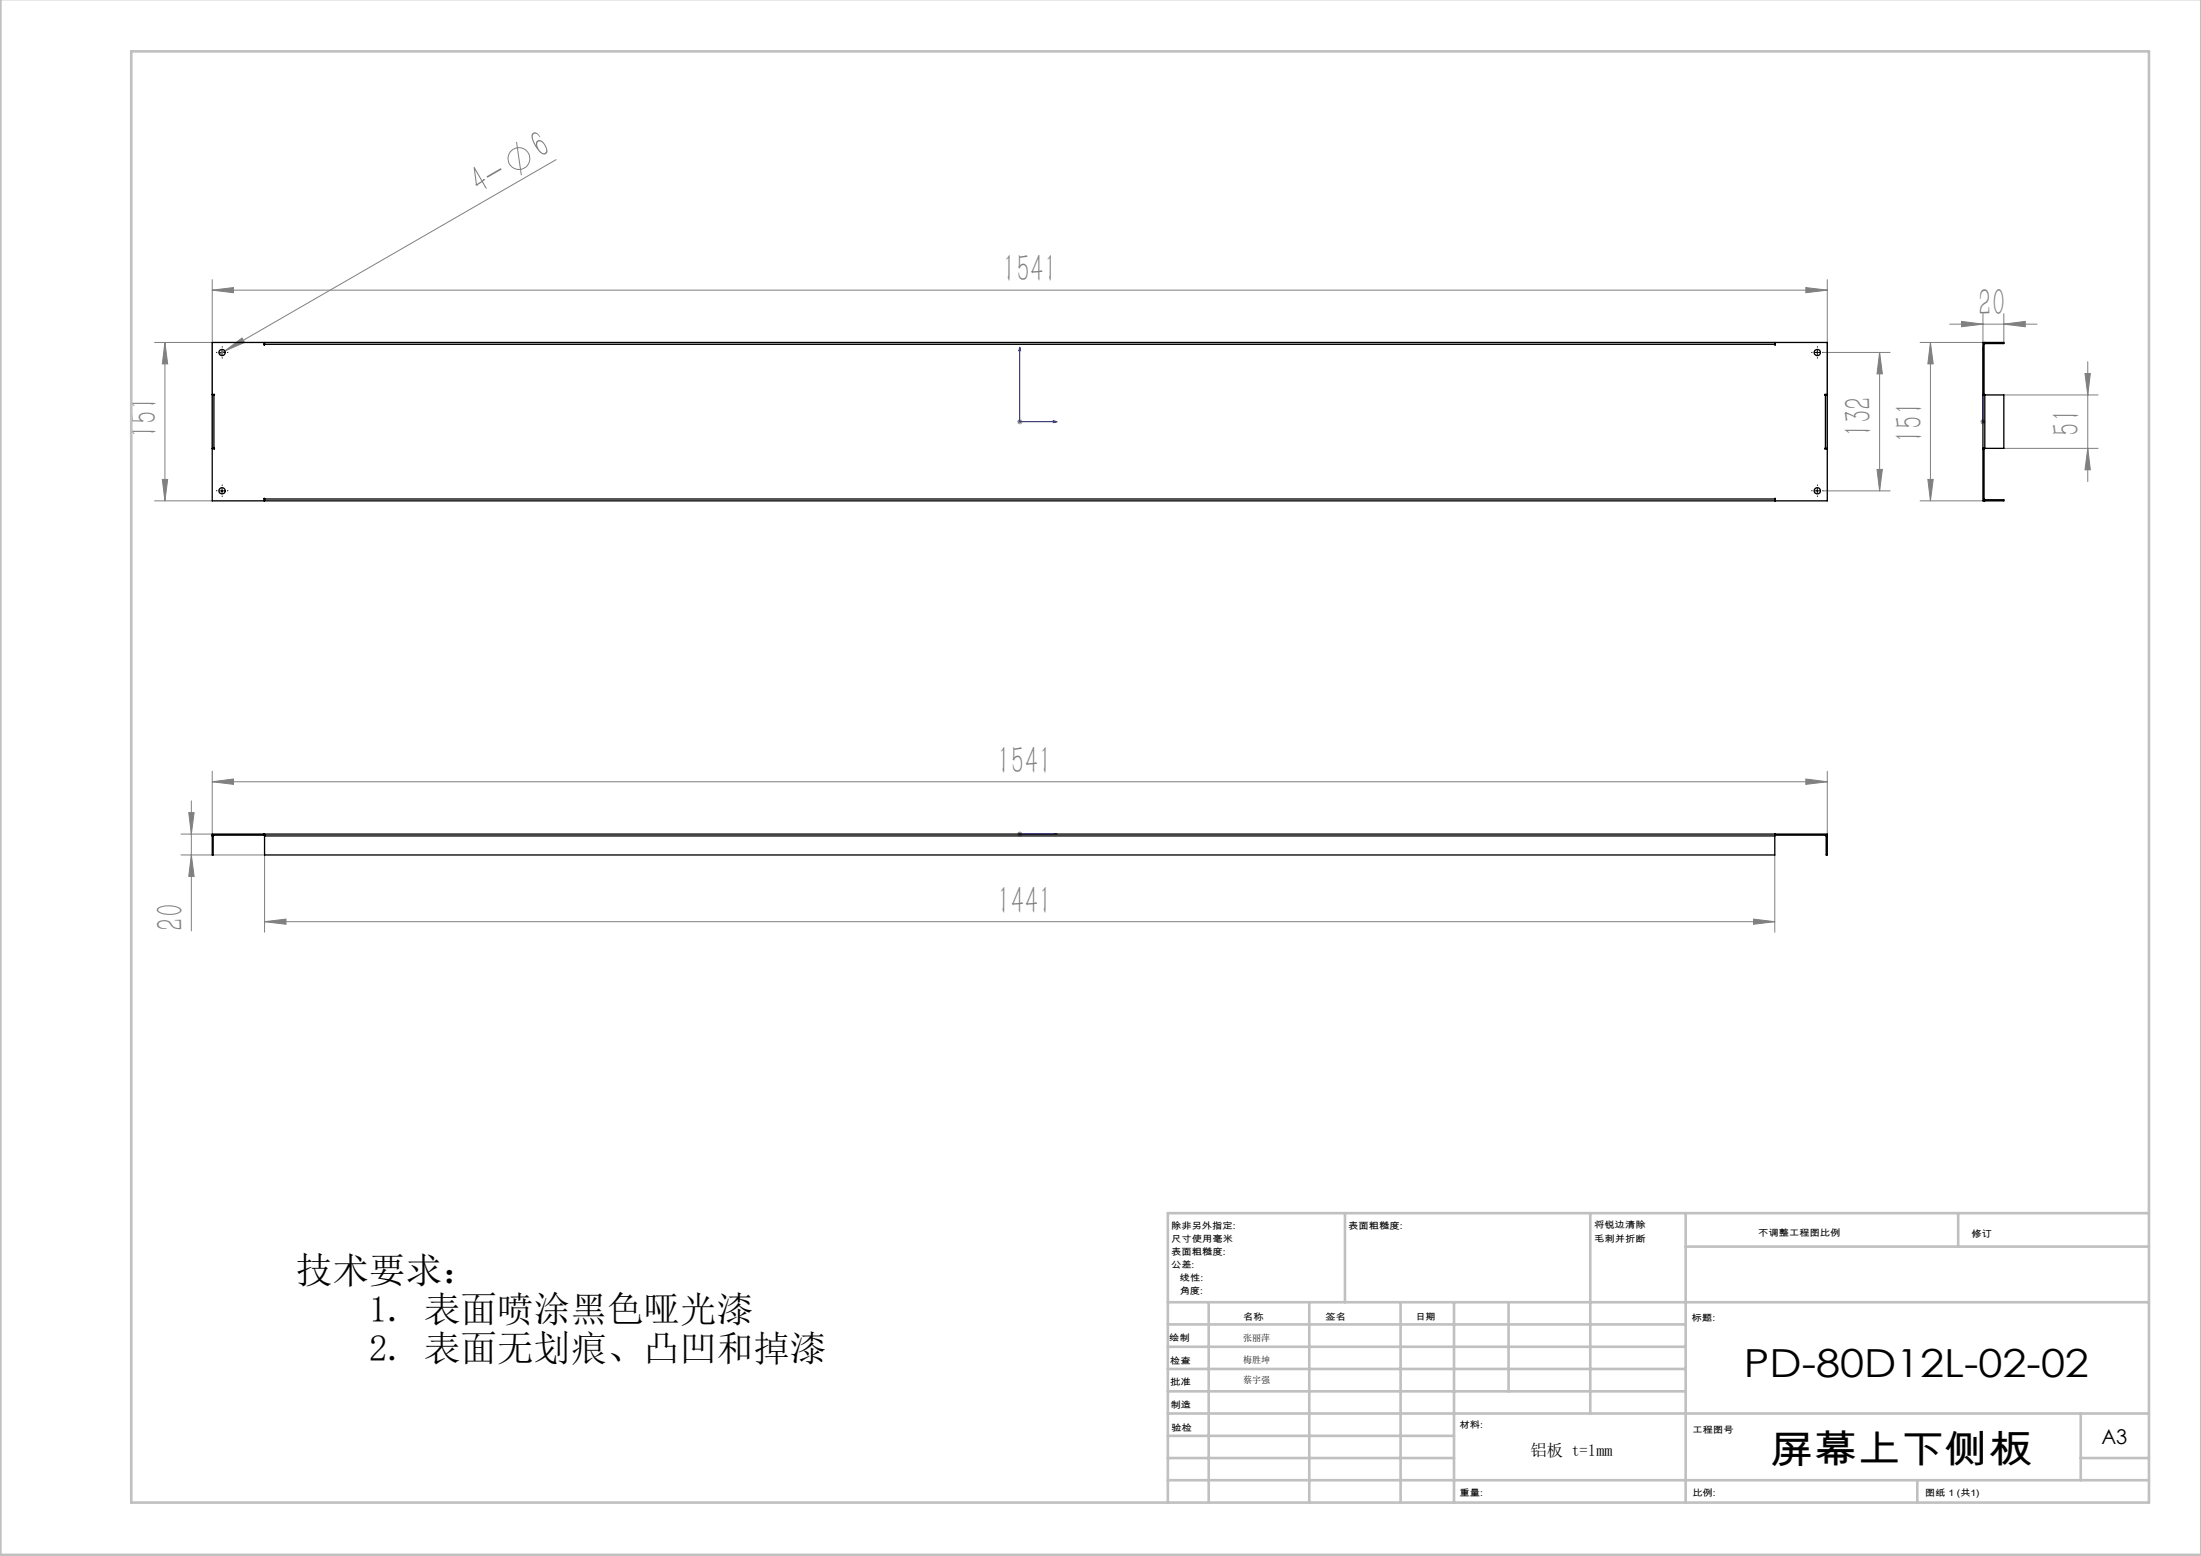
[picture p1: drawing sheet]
<svg xmlns="http://www.w3.org/2000/svg" width="420mm" height="297mm" viewBox="0 0 420 297" stroke-linecap="round" stroke-linejoin="round" font-family="sans-serif">
<g fill="none" stroke="#808080" stroke-width=".19">
<path d="M98.6 27.1l.9 6.3M106.1 30.5l-63.2 36.5M40.5 55.4l4.1-.5v1zM40.5 53.4v32.3M40.5 55.4h308.2M344.6 54.9l4.1 .5-4.1 .5zM348.7 53.4v32.3M378.4 59.9v5.5h-12M382.4 59.9v5.5M29.5 65.4h11M31.5 65.4l.5 4.1h-1zM31.5 65.4v30.2"/>
<path d="M42.9 67l3.3-2.5 .5 .9zM42.9 67l-1 .6M194.6 80v1M347.9 67.3h12.8M358.7 67.3l.5 4.1h-1zM358.7 67.3v26.4M368.4 65.4l.5 4.1h-1zM368.4 65.4v30.2M372 61.9h16.7M374.3 61.3l4.1 .6-4.1 .5zM378.4 80v1M382.4 75.4h18"/>
<path d="M382.4 61.9l4.1-.6v1.1zM397.9 71.3h1l-.5 4.1zM398.4 69v22.9M29.5 95.6h11M31 91.5h1l-.5 4.1zM194.1 80.5h1M194.2 80.1l.7 .8M194.9 80.1l-.7 .8M347.9 93.7h12.8M358.2 89.6h1l-.5 4.1zM366.4 95.6h12M367.9 91.5h1l-.5 4.1z"/>
<path d="M377.9 80.5h1M378 80.1l.7 .8M378.7 80.1l-.7 .8M382.4 85.6h18M398.4 85.6l.5 4.1h-1zM36 155.1h1l-.5 4.1zM36.5 152.9v24.8M40.5 149.2l4.1-.5v1zM40.5 147.2v12h-6M40.5 149.2h308.2M194.1 159.2h1M194.2 158.9l.7 .7"/>
<path d="M194.6 158.7v1M194.9 158.9l-.7 .7M344.6 148.7l4.1 .5-4.1 .5zM348.7 147.2v12M34.5 163.2h16v14.7M36.5 163.2l.5 4.1h-1zM50.5 175.9l4.1-.5v1zM50.5 175.9h288.2M334.6 175.4l4.1 .5-4.1 .5zM338.7 163.2v14.7"/>
<circle cx="99" cy="30.3" r="2.08"/>
</g>
<path d="M194.6 66.2v14.3h7.1M194.6 66.2l.2 .8h-.4zM378.4 66.2v.8v-.8M378.4 66.2v14.3M201 80.3l.7 .2-.7 .2zM378.4 80.3v.4zM378.4 80.5h.1M194.4 159.2h.4zM194.6 159.2h.1M194.6 159.2h7.1M201.7 159.2h-.7h.7" fill="none" stroke="#00f" stroke-width=".19"/>
<g fill="none" stroke="#000" stroke-width=".19" stroke-dasharray="30.5 1.3 1.3 1.3">
<path d="M41.4 67.3h-.1M42.4 66.3v-.1M42.4 68.3v.1M43.4 67.3h.1M345.8 67.3h-.1M346.8 66.3v-.1M346.8 68.3v.1M347.8 67.3h.1M41.4 93.7h-.1M42.4 92.7v-.1M42.4 94.7v.1M43.4 93.7h.1"/>
<path d="M345.8 93.7h-.1M346.8 92.7v-.1M346.8 94.7v.1M347.8 93.7h.1"/>
</g>
<path d="M41.9 67.3h1M42.4 66.8v1M346.3 67.3h1M346.8 66.8v1M41.9 93.7h1M42.4 93.2v1M346.3 93.7h1M346.8 93.2v1" fill="none" stroke="#000" stroke-width=".19"/>
<g fill="none" stroke="#c0c0c0" stroke-width=".5">
<path d="M.1 -.1v296.9h419.9M25 9.8h385.1v277h-385.1zM256.6 231.6v17M303.5 231.6v38.2M321.7 231.6v55.2M321.7 237.9h88.4M373.7 231.6v6.3M410.1 231.6h-187.3v55.2M222.8 248.6h187.3M222.8 257.1h98.9M222.8 252.8h98.9M230.6 248.6v38.2"/>
<path d="M249.8 248.6v38.2M267.3 248.6v38.2M277.5 248.6v38.2M287.9 248.6v17M222.8 265.6h98.9M222.8 261.3h98.9M222.8 278.3h54.7M222.8 274.1h54.7M222.8 269.8h187.3M397.1 278.3h13M397.1 269.8v12.7M222.8 282.5h187.3"/>
<path d="M365.9 282.5v4.3"/>
</g>
<g fill="#00f">
<path d="M201 80.3l.7 .2-.7 .2zM194.6 66.2l.2 .8h-.4z"/>
<path d="M201 159.2h.7zM194.4 159.2h.4z"/>
<path d="M378.4 80.3v.4zM378.4 66.2v.8z"/>
</g>
<g fill="#808080">
<path d="M42.9 67l3.3-2.5 .5 .9z"/>
<path d="M382.4 61.9l4.1-.6v1.1zM374.3 61.3l4.1 .6-4.1 .5z"/>
<path d="M40.5 55.4l4.1-.5v1zM344.6 54.9l4.1 .5-4.1 .5zM50.5 175.9l4.1-.5v1zM334.6 175.4l4.1 .5-4.1 .5zM40.5 149.2l4.1-.5v1zM344.6 148.7l4.1 .5-4.1 .5z"/>
<path d="M367.9 91.5h1l-.5 4.1zM368.4 65.4l.5 4.1h-1zM398.4 85.6l.5 4.1h-1zM397.9 71.3h1l-.5 4.1z"/>
<path d="M31.5 65.4l.5 4.1h-1zM31 91.5h1l-.5 4.1zM358.7 67.3l.5 4.1h-1zM358.2 89.6h1l-.5 4.1zM36 155.1h1l-.5 4.1zM36.5 163.2l.5 4.1h-1z"/>
</g>
<g fill="none" stroke="#000" stroke-width=".25">
<path d="M40.8 75.4h-.3v10.2h.3M40.8 75.4v10.2M50.5 65.7v-.3h288.2v.3M50.5 65.7l-.1 .1v-.4h-9.9v9.9h.4l-.1 .1M50.5 65.7h288.2M338.7 65.7l.1 .1v-.4h9.9v9.9h-.5l.1 .1M348.3 75.4h.4v10.2h-.4M348.3 75.4v10.2M378.4 75.4h.3M378.4 75.3h.2M378.6 75.4v-10h-.2v30.2h.2v-10M378.7 65.4h-.1"/>
<path d="M378.7 65.6l-.1 .1M378.7 65.4h3.7v.2h-3.7M378.7 75.4h3.7v10.2h-3.7M378.7 65.4v.2M378.7 75.4v10.2M40.8 85.6l.1 .1h-.4v9.9h9.9v-.5l.1 .1M50.5 95.2v.4h288.2v-.4M50.5 95.2h288.2M348.3 85.6l-.1 .1h.5v9.9h-9.9v-.5l-.1 .1M378.4 85.6h.3M378.4 85.7h.2M378.6 95.6h.1"/>
<path d="M378.6 95.2l.1 .2M378.7 95.4h3.7v.2h-3.7M378.7 95.4v.2M40.5 159.4v.2M40.5 159.4v-.2h308.2v.2h-10M40.5 159.6v3.6h.2v-3.6M40.5 159.6h.2M40.5 159.4h10M40.8 159.4l-.1 .2M50.4 159.2v.2M50.5 159.2v.4M50.5 159.6v3.6h288.2v-3.6"/>
<path d="M50.5 159.6h288.2M338.7 159.2v.4M338.8 159.2v.2M348.3 159.4l.2 .2M348.5 159.6v3.6h.2v-3.6M348.5 159.6h.2M348.7 159.4v.2"/>
<circle cx="42.4" cy="67.3" r=".59"/>
<circle cx="346.8" cy="67.3" r=".59"/>
<circle cx="42.4" cy="93.7" r=".59"/>
<circle cx="346.8" cy="93.7" r=".59"/>
</g>
<g font-size="7.5" fill="#808080">
<text x="103.1" y="30.5" transform="rotate(-30 103.1 30.5)">6</text>
<text x="91.5" y="37.2" transform="rotate(-30 91.5 37.2)">4-</text>
<text x="191.3" y="53.9">1541</text>
<text x="377.5" y="60.3">20</text>
<text x="30" y="83.5" transform="rotate(-90 30 83.5)">151</text>
<text x="357.2" y="83.5" transform="rotate(-90 357.2 83.5)">132</text>
<text x="396.9" y="83.2" transform="rotate(-90 396.9 83.2)">51</text>
<text x="366.9" y="84.5" transform="rotate(-90 366.9 84.5)">151</text>
<text x="190.3" y="147.7">1541</text>
<text x="35.1" y="177.7" transform="rotate(-90 35.1 177.7)">20</text>
<text x="190.3" y="174.4">1441</text>
</g>
<g font-size="7.4">
<text x="332.8" y="262.9">PD-80D12L-02-02</text>
<text x="337.7" y="279.3">屏幕上下侧板</text>
</g>
<g font-size="7">
<text x="56.5" y="244.8">技术要求：</text>
<text x="70.4" y="252.3">1. 表面喷涂黑色哑光漆</text>
<text x="70.4" y="259.8">2. 表面无划痕、凸凹和掉漆</text>
</g>
<text font-size="3.9" x="401" y="275.7">A3</text>
<text font-size="3.2" x="292.1" y="277.9">铝板 t=1mm</text>
<g font-size="1.7">
<text x="223.5" y="234.6">除非另外指定:</text>
<text x="223.5" y="237.1">尺寸使用毫米</text>
<text x="223.5" y="239.6">表面粗糙度:</text>
<text x="257.3" y="234.6">表面粗糙度:</text>
<text x="304.2" y="234.5">将锐边清除</text>
<text x="304.2" y="237">毛刺并折断</text>
<text x="335.5" y="235.9">不调整工程图比例</text>
<text x="376.2" y="236.1">修订</text>
<text x="223.5" y="242.1">公差:</text>
<text x="225.1" y="244.6">线性:</text>
<text x="225.1" y="247.1">角度:</text>
<text x="237.2" y="252">名称</text>
<text x="252.9" y="251.9">签名</text>
<text x="270.1" y="251.9">日期</text>
<text x="223.1" y="256">绘制</text>
<text x="237.2" y="255.9">张丽萍</text>
<text x="322.8" y="252.2">标题:</text>
<text x="223.3" y="260.3">检查</text>
<text x="237.2" y="260.1">梅胜坤</text>
<text x="223.3" y="264.4">批准</text>
<text x="223.3" y="268.7">制造</text>
<text x="237.2" y="264">蔡宇强</text>
<text x="223.5" y="273.1">验检</text>
<text x="278.5" y="272.5">材料:</text>
<text x="323" y="273.6">工程图号</text>
<text x="278.5" y="285.5">重量:</text>
<text x="323" y="285.6">比例:</text>
<text x="367.4" y="285.6">图纸 1 (共1)</text>
</g>
</svg>
